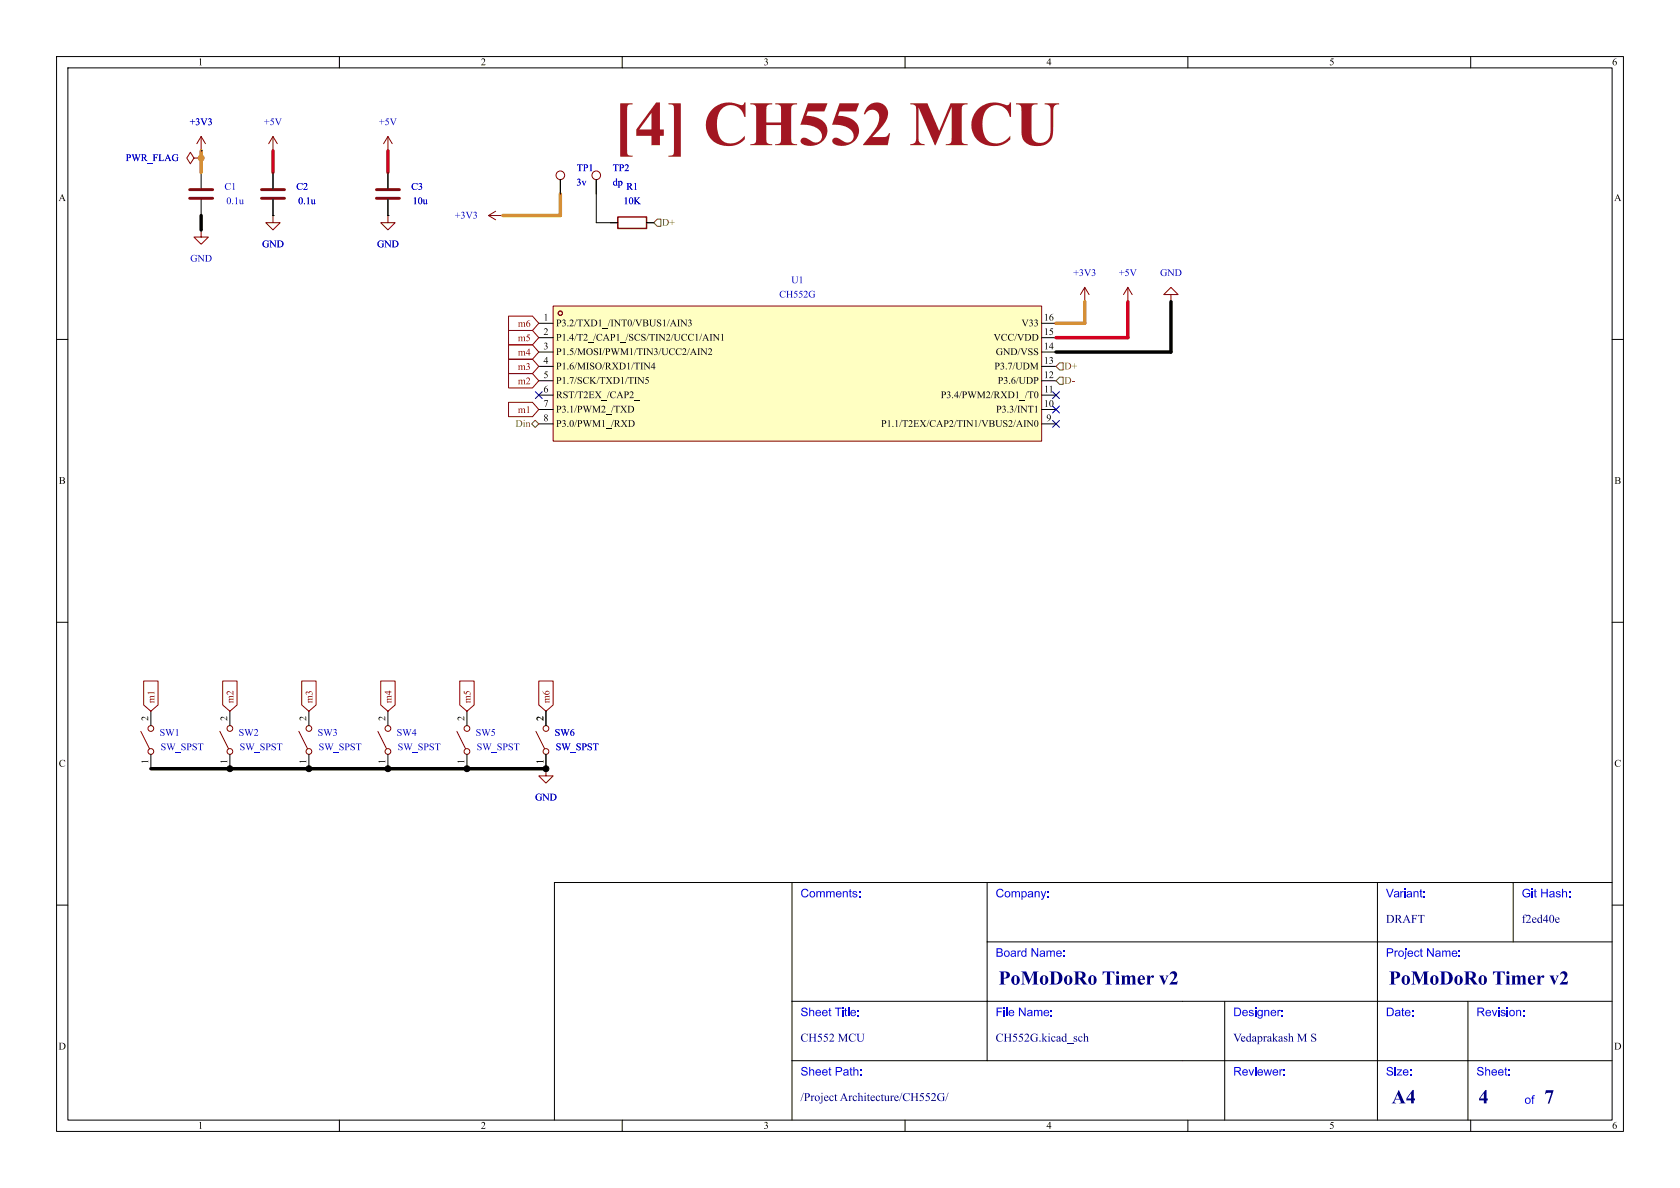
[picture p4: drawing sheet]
<svg xmlns="http://www.w3.org/2000/svg" width="297mm" height="210mm" viewBox="0 0 297 210" stroke-linecap="round" stroke-linejoin="round" font-family="sans-serif">
<g fill="none" stroke="#000" stroke-width=".18">
<path d="M10 10h277v190h-277zM12 12h273v186h-273zM60 10v2M110 10v2M160 10v2M210 10v2M260 10v2M35.6 27.9h.1M35.6 30.5v2.8M35.6 35.3v2.8M48.3 26.7h.1M48.3 38.1h.1"/>
<path d="M48.3 30.5v2.8M48.3 35.3v2.8M35.6 40.6h.1M10 60h2M285 60h2M10 110h2M285 110h2M54.6 125.7v2.6M54.6 133.4v2.5M68.6 125.7v2.6M68.6 133.4v2.5M82.5 125.7v2.6"/>
<path d="M82.5 133.4v2.5M96.5 135.9h.1M96.5 125.7v2.6M96.5 133.4v2.5M140 156v42M174.5 156v31.5M243.5 156v42M267.5 156v10.5M285 156h-187v42M10 160h2M140 177h145M174.5 166.5h110.5"/>
<path d="M216.5 177v21M259.5 177v21M285 160h2M60 198v2M110 198v2M140 187.5h145M160 198v2M210 198v2M260 198v2"/>
</g>
<g fill="none" stroke="#840000" stroke-width=".18">
<path d="M34.3 27.9l-.6-1-.7 1 .7 1.1 .6-1.1h1.3M48.3 38.1v1.3h1.2l-1.2 1.2-1.3-1.2h1.3M48.3 24.1l-.8 1.3M48.3 24.1l.7 1.3M48.3 24.1v2.6M35.6 40.6v1.3h1.2l-1.2 1.3-1.3-1.3h1.3M52.8 129.3l1.6 3M66.8 129.3l1.5 3M80.8 129.3l1.5 3M94.7 129.3l1.6 3M96.5 135.9v1.3h1.3l-1.3 1.2-1.3-1.2h1.3"/>
<circle cx="54.6" cy="128.8" r=".51"/>
<circle cx="54.6" cy="132.8" r=".51"/>
<circle cx="68.6" cy="132.8" r=".51"/>
<circle cx="68.6" cy="128.8" r=".51"/>
<circle cx="82.6" cy="128.8" r=".51"/>
<circle cx="82.6" cy="132.8" r=".51"/>
<circle cx="96.5" cy="132.8" r=".51"/>
<circle cx="96.5" cy="128.8" r=".51"/>
</g>
<path d="M33.5 33.5h4.1M33.5 35.1h4.1M46.2 33.5h4.1M46.2 35.1h4.1" fill="none" stroke="#840000" stroke-width=".51"/>
<path d="M97.8 54.1h86.3v23.9h-86.3z" fill="#ffffc2"/>
<g fill="none" stroke="#840000" stroke-width=".18">
<path d="M35.6 24.1l-.8 1.3M35.6 24.1l.7 1.3M35.6 24.1v2.6M68.6 38.1v1.3h1.2l-1.2 1.2-1.3-1.2h1.3M68.6 24.1l-.8 1.3M68.6 24.1l.7 1.3M68.6 24.1v2.6M86.4 38.1l1.2 .8M86.4 38.1h2.5M87.6 37.3l-1.2 .8M89.9 55.9h4.2l1.1 1.3-1.1 1.2h-4.2zM89.9 58.4h4.2l1.1 1.3-1.1 1.3h-4.2z"/>
<path d="M97.8 54.1h86.3v23.9h-86.3zM191.8 50.8l-.8 1.3M191.8 50.8l.7 1.3M191.8 50.8v2.5M199.4 50.8l-.8 1.3M199.4 50.8l.8 1.3M199.4 50.8v2.5M207 52.1h1.3l-1.3-1.3-1.3 1.3h1.3v1.2M89.9 71.1h4.2l1.1 1.3-1.1 1.3h-4.2zM89.9 66h4.2l1.1 1.3-1.1 1.3h-4.2zM89.9 61h4.2l1.1 1.2-1.1 1.3h-4.2zM89.9 63.5h4.2l1.1 1.3-1.1 1.2h-4.2z"/>
<path d="M24.9 129.3l1.5 3M25.4 120.4h2.5v4.2l-1.2 1.1-1.3-1.1zM38.9 129.3l1.5 3M39.4 120.4h2.5v4.2l-1.3 1.1-1.2-1.1zM53.3 120.4h2.6v4.2l-1.3 1.1-1.3-1.1zM67.3 120.4h2.6v4.2l-1.3 1.1-1.3-1.1zM81.3 120.4h2.5v4.2l-1.3 1.1-1.2-1.1zM95.2 120.4h2.6v4.2l-1.3 1.1-1.3-1.1z"/>
<circle cx="99.1" cy="31" r=".76"/>
<circle cx="105.4" cy="31" r=".76"/>
<circle cx="99.1" cy="55.4" r=".38"/>
<circle cx="26.7" cy="132.8" r=".51"/>
<circle cx="26.7" cy="128.8" r=".51"/>
<circle cx="40.6" cy="128.8" r=".51"/>
<circle cx="40.6" cy="132.8" r=".51"/>
</g>
<g fill="none" stroke="#000" stroke-width=".18">
<path d="M35.6 26.7h.1M35.6 27.9h.1M48.3 38.1h.1M48.3 30.5v2.8M48.3 35.3v2.8M68.6 38.1h.1M68.6 26.7h.1M68.6 30.5v2.8M68.6 35.3v2.8M88.9 38.1h.1M99.1 31.8v2.5M105.4 34.3v5.1h3.8"/>
<path d="M114.3 39.4h1.3M95.2 57.2h2.6M95.2 59.7h2.6M191.8 53.3h.1M199.4 53.3h.1M207 53.3h.1M95.2 62.2h2.6M95.2 64.8h2.6M95.2 67.3h2.6M95.2 69.9h2.6M95.2 72.4h2.6M95.2 74.9h2.6"/>
<path d="M184.1 74.9h2.6M26.7 125.7v2.6M26.7 133.4v2.5M40.6 125.7v2.6M40.6 133.4v2.5M96.5 135.9h.1M96.5 125.7v2.6M96.5 133.4v2.5"/>
</g>
<path d="M109.2 38.4h5.1v2h-5.1z" fill="none" stroke="#840000" stroke-width=".25"/>
<path d="M66.5 33.5h4.1M66.5 35.1h4.1" fill="none" stroke="#840000" stroke-width=".51"/>
<path d="M116.2 38.7h.6v1.3h-.6l-.6-.6zM94 74.9l.6-.6 .6 .6-.6 .7zM186.7 64.8l.6-.7h.7v1.3h-.7zM186.7 67.3l.6-.6h.7v1.2h-.7z" fill="none" stroke="#725600" stroke-width=".18"/>
<path d="M35.6 26.7v3.8M99.1 34.3v3.8h-10.2M191.8 53.3v3.9h-5.1" fill="none" stroke="#dc8e00" stroke-width=".61"/>
<path d="M35.6 38.1v2.5M207 53.3v8.9h-20.3M26.7 135.9h69.8" fill="none" stroke="#000" stroke-width=".61"/>
<path d="M48.3 26.7v3.8M68.6 26.7v3.8M199.4 53.3v6.4h-12.7" fill="none" stroke="#d40020" stroke-width=".61"/>
<path d="M94.6 69.2l1.3 1.3M95.9 69.2l-1.3 1.3M186.1 69.2l1.2 1.3M186.1 71.8l1.2 1.2M186.1 74.3l1.2 1.2M187.3 69.2l-1.2 1.3M187.3 71.8l-1.2 1.2M187.3 74.3l-1.2 1.2" fill="none" stroke="#000084" stroke-width=".18"/>
<g fill="#000" stroke="#000" stroke-width=".18">
<circle cx="40.6" cy="135.9" r=".52"/>
<circle cx="54.6" cy="135.9" r=".52"/>
<circle cx="68.6" cy="135.9" r=".52"/>
<circle cx="82.6" cy="135.9" r=".52"/>
<circle cx="96.5" cy="135.9" r=".52"/>
</g>
<circle cx="35.6" cy="27.9" r=".52" fill="#dc8e00" stroke="#dc8e00" stroke-width=".18"/>
<text font-size="11.1" x="108.5" y="28.6">[4] CH552MCU</text>
<g font-size="3.5" fill="#00007f">
<text x="176.5" y="174.9">PoMoDoRoTimerv2</text>
<text x="245.5" y="174.9">PoMoDoRoTimerv2</text>
<text x="246" y="195.9">A4</text>
<text x="261.4" y="196">4</text>
<text x="273" y="196">7</text>
</g>
<g font-size="2.1" fill="#00f">
<text x="141.5" y="159.2">Comments:</text>
<text x="176" y="159.2">Company:</text>
<text x="245" y="159.2">Variant:</text>
<text x="269" y="159.2">Git Hash:</text>
<text x="176" y="169.7">Board Name:</text>
<text x="245" y="169.7">Project Name:</text>
<text x="141.5" y="180.2">Sheet Title:</text>
<text x="176" y="180.2">File Name:</text>
<text x="218" y="180.2">Designer:</text>
<text x="245" y="180.2">Date:</text>
<text x="261" y="180.2">Revision:</text>
<text x="141.5" y="190.7">Sheet Path:</text>
<text x="218" y="190.7">Reviewer:</text>
<text x="245" y="190.7">Size:</text>
<text x="261" y="190.7">Sheet:</text>
<text x="269.5" y="195.7">of</text>
</g>
<g font-size="2.1" fill="#00007f">
<text x="245" y="163.7">DRAFT</text>
<text x="269" y="163.7">f2ed40e</text>
<text x="141.5" y="184.7">CH552MCU</text>
<text x="176" y="184.7">CH552G.kicad_sch</text>
<text x="218" y="184.7">Vedaprakash</text>
<text x="229.3" y="184.7">M S</text>
<text x="141.5" y="195.2">/ProjectArchitecture/CH552G/</text>
</g>
<g font-size="1.8">
<text x="35" y="12">1</text>
<text x="85" y="12">2</text>
<text x="135" y="12">3</text>
<text x="185" y="12">4</text>
<text x="235" y="12">5</text>
<text x="285" y="12">6</text>
<text x="10.3" y="36">A</text>
<text x="285.3" y="36">A</text>
<text x="96.1" y="56.9">1</text>
<text x="96.1" y="59.4">2</text>
<text x="98.3" y="58.1">P3.2/TXD1_/INT0/VBUS1/AIN3</text>
<text x="180.6" y="58.1">V33</text>
<text x="184.5" y="56.9">16</text>
<text x="184.5" y="59.4">15</text>
<text x="96.1" y="62">3</text>
<text x="96.1" y="64.5">4</text>
<text x="98.3" y="60.7">P1.4/T2_/CAP1_/SCS/TIN2/UCC1/AIN1</text>
<text x="98.3" y="63.2">P1.5/MOSI/PWM1/TIN3/UCC2/AIN2</text>
<text x="98.3" y="65.8">P1.6/MISO/RXD1/TIN4</text>
<text x="175.6" y="60.7">VCC/VDD</text>
<text x="175.8" y="65.8">P3.7/UDM</text>
<text x="176" y="63.2">GND/VSS</text>
<text x="184.5" y="62">14</text>
<text x="184.5" y="64.5">13</text>
<text x="96.1" y="67.1">5</text>
<text x="96.1" y="69.6">6</text>
<text x="98.3" y="68.3">P1.7/SCK/TXD1/TIN5</text>
<text x="98.3" y="70.8">RST/T2EX_/CAP2_</text>
<text x="166.3" y="70.8">P3.4/PWM2/RXD1_/T0</text>
<text x="176.4" y="68.3">P3.6/UDP</text>
<text x="184.5" y="67.1">12</text>
<text x="184.6" y="69.6">11</text>
<text x="96.1" y="72.1">7</text>
<text x="96.1" y="74.7">8</text>
<text x="98.3" y="73.4">P3.1/PWM2_/TXD</text>
<text x="98.3" y="75.9">P3.0/PWM1_/RXD</text>
<text x="155.8" y="75.9">P1.1/T2EX/CAP2/TIN1/VBUS2/AIN0</text>
<text x="176.1" y="73.4">P3.3/INT1</text>
<text x="184.5" y="72.1">10</text>
<text x="185" y="74.7">9</text>
<text x="10.4" y="86">B</text>
<text x="285.4" y="86">B</text>
<text x="26.4" y="127.4" transform="rotate(-90 26.4 127.4)">2</text>
<text x="40.4" y="127.4" transform="rotate(-90 40.4 127.4)">2</text>
<text x="54.4" y="127.4" transform="rotate(-90 54.4 127.4)">2</text>
<text x="68.3" y="127.4" transform="rotate(-90 68.3 127.4)">2</text>
<text x="82.3" y="127.4" transform="rotate(-90 82.3 127.4)">2</text>
<text x="96.3" y="127.4" transform="rotate(-90 96.3 127.4)">2</text>
<text x="10.4" y="136">C</text>
<text x="26.4" y="135.1" transform="rotate(-90 26.4 135.1)">1</text>
<text x="40.4" y="135.1" transform="rotate(-90 40.4 135.1)">1</text>
<text x="54.4" y="135.1" transform="rotate(-90 54.4 135.1)">1</text>
<text x="68.3" y="135.1" transform="rotate(-90 68.3 135.1)">1</text>
<text x="82.3" y="135.1" transform="rotate(-90 82.3 135.1)">1</text>
<text x="96.3" y="135.1" transform="rotate(-90 96.3 135.1)">1</text>
<text x="285.4" y="136">C</text>
<text x="10.3" y="186">D</text>
<text x="285.3" y="186">D</text>
<text x="35" y="200">1</text>
<text x="85" y="200">2</text>
<text x="135" y="200">3</text>
<text x="185" y="200">4</text>
<text x="235" y="200">5</text>
<text x="285" y="200">6</text>
</g>
<g font-size="1.8" fill="#0000c2">
<text x="33.5" y="22.6">+3V3</text>
<text x="46.7" y="22.6">+5V</text>
<text x="67" y="22.6">+5V</text>
<text x="22.2" y="28.9">PWR_FLAG</text>
<text x="39.7" y="34">C1</text>
<text x="52.4" y="34">C2</text>
<text x="72.7" y="34">C3</text>
<text x="101.9" y="33.2">3v</text>
<text x="102" y="30.7">TP1</text>
<text x="108.3" y="30.7">TP2</text>
<text x="108.3" y="33.2">dp</text>
<text x="110.7" y="34">R1</text>
<text x="40" y="36.5">0.1u</text>
<text x="52.7" y="36.5">0.1u</text>
<text x="73" y="36.5">10u</text>
<text x="80.4" y="39.1">+3V3</text>
<text x="110.2" y="36.5">10K</text>
<text x="33.6" y="46.7">GND</text>
<text x="46.3" y="44.2">GND</text>
<text x="66.7" y="44.2">GND</text>
<text x="137.8" y="53.1">CH552G</text>
<text x="139.9" y="50.5">U1</text>
<text x="189.7" y="49.2">+3V3</text>
<text x="197.8" y="49.2">+5V</text>
<text x="205.1" y="49.2">GND</text>
<text x="28.2" y="130.5">SW1</text>
<text x="42.2" y="130.5">SW2</text>
<text x="56.1" y="130.5">SW3</text>
<text x="70.1" y="130.5">SW4</text>
<text x="84.1" y="130.5">SW5</text>
<text x="98.1" y="130.5">SW6</text>
<text x="28.4" y="133.1">SW_SPST</text>
<text x="42.4" y="133.1">SW_SPST</text>
<text x="56.3" y="133.1">SW_SPST</text>
<text x="70.3" y="133.1">SW_SPST</text>
<text x="84.3" y="133.1">SW_SPST</text>
<text x="98.2" y="133.1">SW_SPST</text>
<text x="94.6" y="142">GND</text>
</g>
<g font-size="1.8" fill="#725600">
<text x="117" y="40.4">D+</text>
<text x="188.2" y="65.8">D+</text>
<text x="188.2" y="68.3">D-</text>
<text x="91.1" y="75.9">Din</text>
</g>
<g font-size="1.8" fill="#840000">
<text x="91.6" y="58.2">m6</text>
<text x="91.6" y="63.3">m4</text>
<text x="91.6" y="65.8">m3</text>
<text x="91.6" y="60.8">m5</text>
<text x="91.6" y="68.4">m2</text>
<text x="91.6" y="73.5">m1</text>
<text x="27.7" y="124.3" transform="rotate(-90 27.7 124.3)">m1</text>
<text x="41.7" y="124.3" transform="rotate(-90 41.7 124.3)">m2</text>
<text x="55.7" y="124.3" transform="rotate(-90 55.7 124.3)">m3</text>
<text x="69.7" y="124.3" transform="rotate(-90 69.7 124.3)">m4</text>
<text x="83.6" y="124.3" transform="rotate(-90 83.6 124.3)">m5</text>
<text x="97.6" y="124.3" transform="rotate(-90 97.6 124.3)">m6</text>
</g>
</svg>
